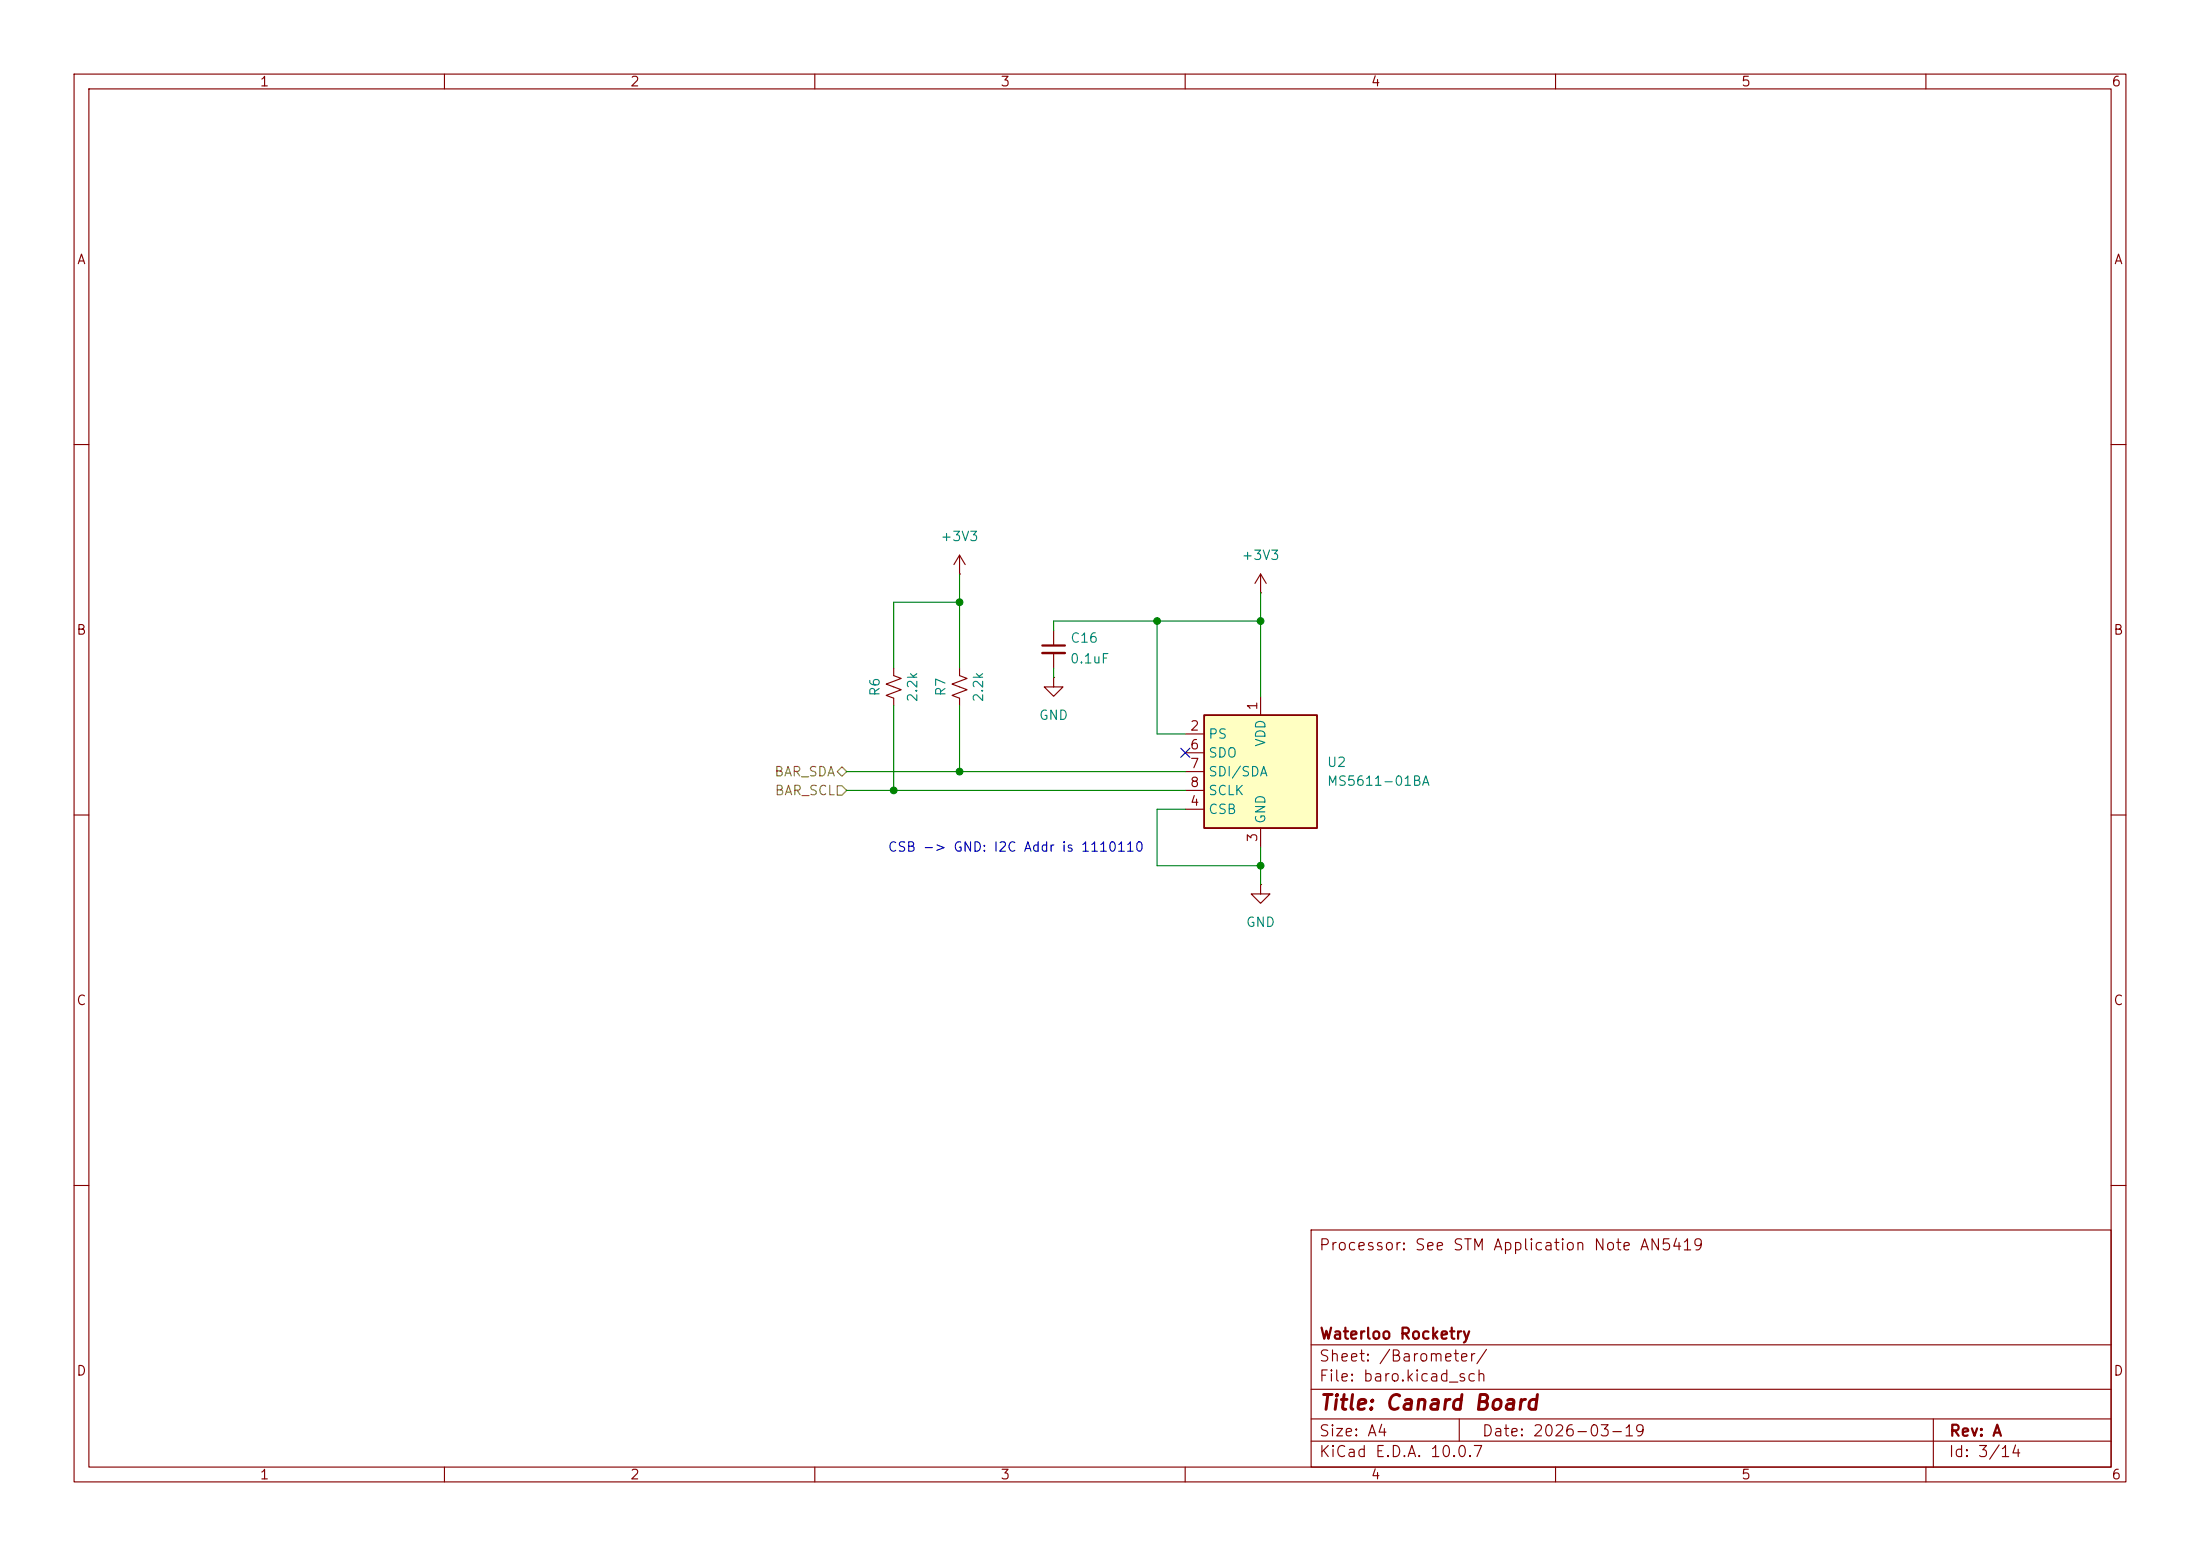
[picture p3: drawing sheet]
<svg xmlns="http://www.w3.org/2000/svg" width="297mm" height="210mm" viewBox="0 0 297 210" stroke-linecap="round" stroke-linejoin="round" font-family="sans-serif">
<g fill="none" stroke="#840000" stroke-width=".15">
<path d="M10 10h277v190h-277zM12 12h273v186h-273zM60 10v2M110 10v2M160 10v2M210 10v2M260 10v2M10 60h2M129.5 77.5h.1M129.5 74.9l-.7 1.3M129.5 74.9l.8 1.3M129.5 74.9v2.6"/>
<path d="M285 60h2M129.5 90.2v1l1.1 .4-2.1 .7 2.1 .8-2.1 .8 1 .3v1.1M10 110h2M285 110h2M10 160h2M177 166h108v32h-108zM285 160h2M60 198v2M110 198v2M160 198v2M177 194.5h108M177 191.5h108"/>
<path d="M177 187.5h108M177 181.5h108M197 191.5v3M210 198v2M260 198v2M261 191.5v6.5"/>
</g>
<path d="M162.6 96.5h15.2v15.3h-15.2z" fill="#ffffc2"/>
<path d="M162.6 96.5h15.2v15.3h-15.2z" fill="none" stroke="#840000" stroke-width=".25"/>
<g fill="none" stroke="#840000" stroke-width=".15">
<path d="M170.2 77.5v2.5M170.2 77.5l-.8 1.2M170.2 77.5l.7 1.2M120.6 90.2v1l1.1 .4-2.1 .7 2.1 .8-2.1 .8 1 .3v1.1M142.2 91.4v1.3h1.3l-1.3 1.3-1.2-1.3h1.2M142.2 91.4h.1M142.2 85.1v2M142.2 88.1v2.1M160 99.1h2.6M170.2 80h.1M170.2 94v2.5M160 109.2h2.6"/>
<path d="M160 101.6h2.6M160 104.1h2.6M160 106.7h2.6M170.2 119.4v1.3h1.2l-1.2 1.2-1.3-1.2h1.3M170.2 119.4h.1M170.2 111.8v2.5"/>
</g>
<path d="M140.7 87.1h3.1" fill="none" stroke="#840000" stroke-width=".3"/>
<path d="M140.7 88.1h3.1" fill="none" stroke="#840000" stroke-width=".33"/>
<path d="M113 106h.7l.6 .7-.6 .6h-.7zM113 104.1l.7-.6 .6 .6-.6 .7z" fill="none" stroke="#848400" stroke-width=".15"/>
<path d="M129.5 77.5v12.7M120.6 95.3v11.4M129.5 95.3v8.8M129.5 81.3h-8.9v8.9M142.2 90.2v1.2M156.2 83.8v15.3h3.8M170.2 80v14M170.2 83.8h-28v1.3M114.3 106.7h45.7M114.3 104.1h45.7M160 109.2h-3.8v7.6h14M170.2 114.3v5.1" fill="none" stroke="#008400" stroke-width=".15"/>
<path d="M159.4 101l1.2 1.2M160.6 101l-1.2 1.2" fill="none" stroke="#000084" stroke-width=".15"/>
<g fill="#008400" stroke="#008400" stroke-width=".14">
<circle cx="120.6" cy="106.7" r=".46"/>
<circle cx="170.2" cy="116.8" r=".46"/>
<circle cx="129.5" cy="104.1" r=".46"/>
<circle cx="156.2" cy="83.8" r=".46"/>
<circle cx="170.2" cy="83.8" r=".46"/>
<circle cx="129.5" cy="81.3" r=".46"/>
</g>
<text font-size="2" fill="#840000" x="178" y="190.8">Title: Canard Board</text>
<g font-size="1.5" fill="#840000">
<text x="178" y="169.1">Processor: See STM Application Note AN5419</text>
<text x="178" y="184.1">Sheet: /Barometer/</text>
<text x="178" y="181.1">Waterloo Rocketry</text>
<text x="178" y="186.8">File: baro.kicad_sch</text>
<text x="178" y="197">KiCad E.D.A. 10.0.7</text>
<text x="178" y="194.2">Size: A4</text>
<text x="200" y="194.2">Date: 2026-03-19</text>
<text x="263" y="197">Id: 3/14</text>
<text x="263" y="194.2">Rev: A</text>
</g>
<g font-size="1.3" fill="#840000">
<text x="35" y="12">1</text>
<text x="85" y="12">2</text>
<text x="135" y="12">3</text>
<text x="185" y="12">4</text>
<text x="235" y="12">5</text>
<text x="285" y="12">6</text>
<text x="10.3" y="36">A</text>
<text x="285.3" y="36">A</text>
<text x="10.2" y="86">B</text>
<text x="285.2" y="86">B</text>
<text x="170" y="96" transform="rotate(-90 170 96)">1</text>
<text x="160.6" y="98.9">2</text>
<text x="160.6" y="101.5">6</text>
<text x="160.6" y="104">7</text>
<text x="160.6" y="106.5">8</text>
<text x="160.6" y="109.1">4</text>
<text x="170" y="113.8" transform="rotate(-90 170 113.8)">3</text>
<text x="10.2" y="136">C</text>
<text x="285.2" y="136">C</text>
<text x="10.2" y="186">D</text>
<text x="285.2" y="186">D</text>
<text x="35" y="200">1</text>
<text x="85" y="200">2</text>
<text x="135" y="200">3</text>
<text x="185" y="200">4</text>
<text x="235" y="200">5</text>
<text x="285" y="200">6</text>
</g>
<g font-size="1.3" fill="#008484">
<text x="126.9" y="73.4">+3V3</text>
<text x="167.5" y="75.9">+3V3</text>
<text x="144.4" y="89.9">0.1uF</text>
<text x="144.4" y="87.1">C16</text>
<text x="119.1" y="94.1" transform="rotate(-90 119.1 94.1)">R6</text>
<text x="124.2" y="94.9" transform="rotate(-90 124.2 94.9)">2.2k</text>
<text x="128" y="94.1" transform="rotate(-90 128 94.1)">R7</text>
<text x="133" y="94.9" transform="rotate(-90 133 94.9)">2.2k</text>
<text x="140.2" y="97.5">GND</text>
<text x="163" y="100">PS</text>
<text x="171.1" y="100.9" transform="rotate(-90 171.1 100.9)">VDD</text>
<text x="163" y="102.6">SDO</text>
<text x="163" y="105.1">SDI/SDA</text>
<text x="163" y="107.6">SCLK</text>
<text x="179.1" y="103.8">U2</text>
<text x="179.1" y="106.4">MS5611-01BA</text>
<text x="163" y="110.2">CSB</text>
<text x="171.1" y="111.3" transform="rotate(-90 171.1 111.3)">GND</text>
<text x="168.1" y="125.4">GND</text>
</g>
<g font-size="1.3" fill="#848400">
<text x="104.4" y="105.1">BAR_SDA</text>
<text x="104.5" y="107.6">BAR_SCL</text>
</g>
<text font-size="1.3" fill="#0000c2" x="119.8" y="115.3">CSB -&gt; GND: I2C Addr is 1110110</text>
</svg>
